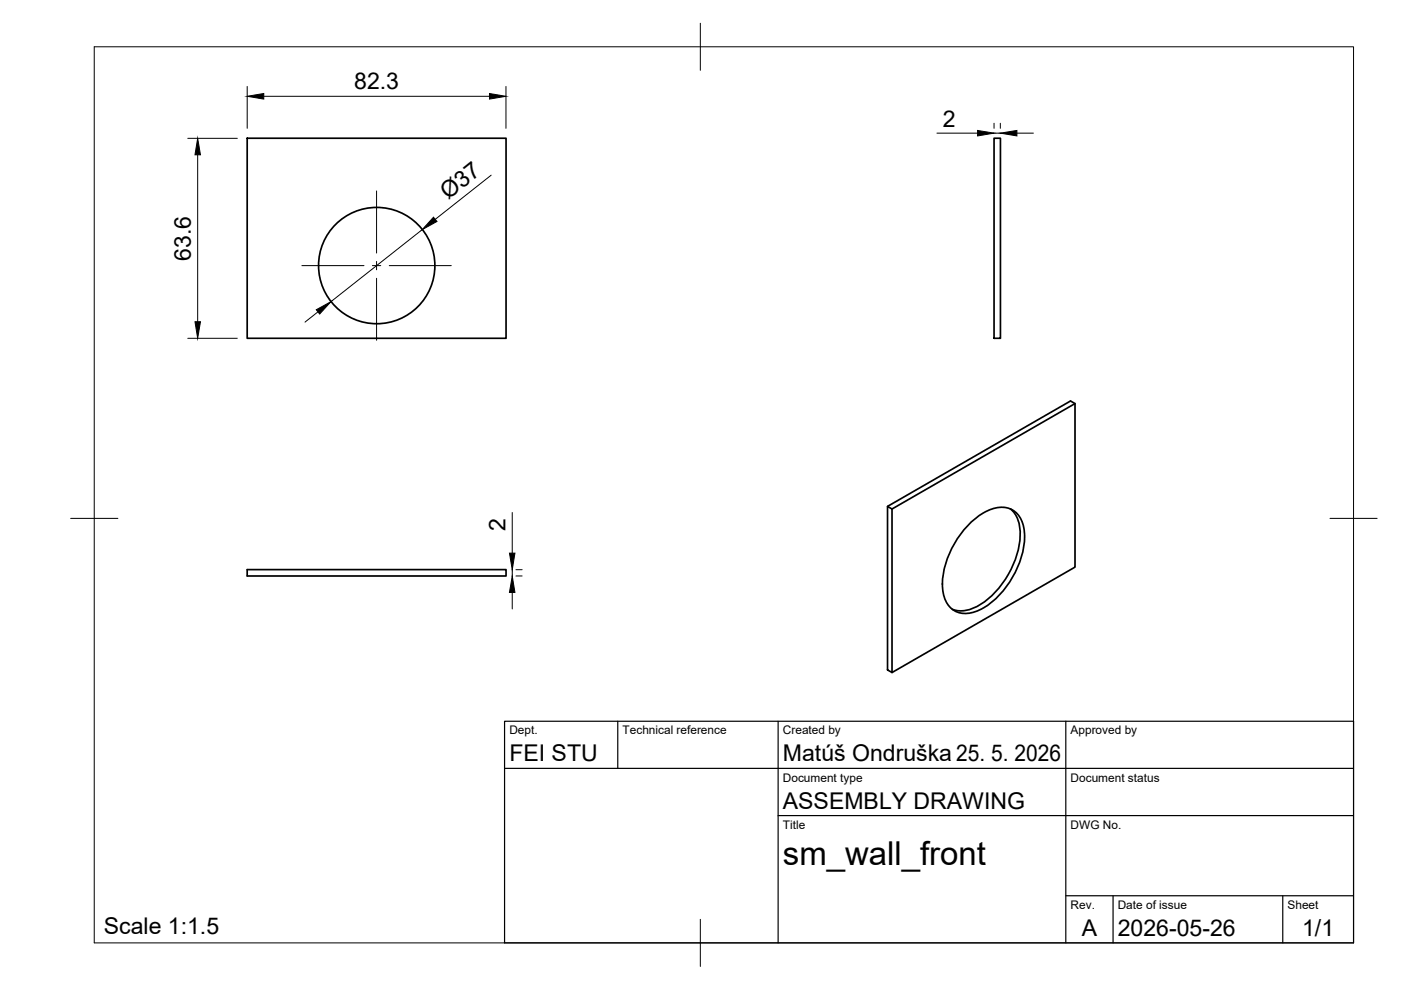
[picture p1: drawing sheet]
<svg xmlns="http://www.w3.org/2000/svg" width="297mm" height="210mm" viewBox="0 0 297 210" stroke-linecap="round" stroke-linejoin="round" font-family="sans-serif">
<!-- layer: Visible -->
<g fill="none" stroke="#000" stroke-width=".36">
<path d="M52.4 29.3h54.9v42.4h-54.9zM210.8 29.3h1.3v42.4h-1.3zM227.9 85.6l-38.8 22.3M188.2 107.4l.9 .5v34.7l-.9-.6zM188.2 107.4l38.8-22.4 .9 .6v34.6l-38.8 22.4M205.6 111a10.3 10.3 0 0 1 7.3-3.4 4.9 4.9 0 0 1 4.3 4.9 18.8 18.8 0 0 1-6.7 15 9.1 9.1 0 0 1-6.4 2.5 4.9 4.9 0 0 1-4.2-4.8 18.7 18.7 0 0 1 5.7-14.2zM214.2 107.9a6.8 6.8 0 0 1 2.1 6.3 19.4 19.4 0 0 1-8.9 14.2 6.4 6.4 0 0 1-5.5 .8M52.4 120.8h54.9v1.3h-54.9z"/>
<circle cx="79.9" cy="56.3" r="12.3"/>
</g>
<!-- layer: BORDER -->
<path d="M20 9.9h267v190h-267zM148.5 4.9v10M15 109.9h10M282 109.9h10M148.5 194.9v10" fill="none" stroke="#000" stroke-width=".21"/>
<!-- layer: TITLEBLOCK -->
<path d="M107 152.9h180v47h-180zM131 152.9v10M165 152.9v47M226 152.9v47M107 162.9h180M165 172.9h122M226 189.9h61M236 189.9v10M272 189.9v10" fill="none" stroke="#000" stroke-width=".25"/>
<!-- layer: Smart Centers -->
<path d="M64 56.3h13.2M79 56.3h1.7M79.8 40.5v13.2M79.8 55.4v1.8M79.8 59v13.2M82.5 56.3h13.2" fill="none" stroke="#000" stroke-width=".21"/>
<!-- layer: FD_Dimensions -->
<g fill="none" stroke="#000" stroke-width=".21">
<path d="M52.4 18.3v8.9M107.3 18.3v8.9M39.8 29.3h10.5M41.9 32.8v35.4M55.9 20.4h47.9M104.1 37.1l-11.8 9.4M198.6 28.2h8.7M210.8 26.1v1.1M210.8 28.2h1.3M212.1 26.1v1.1M215.6 28.2h3.5M89.5 48.7l-19.3 15.3"/>
<path d="M39.8 71.7h10.5M67.4 66.1l-2.7 2.2M108.6 108.7v8.6M108.6 120.8v1.3M108.6 125.6v3.5M109.4 122.1h1.3M109.4 120.8h1.3"/>
</g>
<path d="M52.4 20.4l3.5-.6v1.2zM103.8 19.8l3.5 .6-3.5 .6zM41.9 29.3l.6 3.5h-1.2zM207.3 27.7l3.5 .5-3.5 .6zM212.1 28.2l3.5-.5v1.1zM91.9 46.1l.7 .9-3.1 1.7zM41.3 68.2h1.2l-.6 3.5zM67.1 65.7l3.1-1.7-2.4 2.6zM108 117.3h1.2l-.6 3.5zM108.6 122.1l.6 3.5h-1.2z" fill="#000" stroke="#000" stroke-width=".21"/>
<text font-size="7" x="166" y="183.4">sm_wall_front</text>
<g font-size="4.9">
<text x="75.1" y="19">82.3</text>
<text x="199.9" y="26.8">2</text>
<text x="95" y="42.4" transform="rotate(-38 95 42.4)">Ø37</text>
<text x="40.4" y="55.3" transform="rotate(-90 40.4 55.3)">63.6</text>
<text x="107.2" y="112.5" transform="rotate(-90 107.2 112.5)">2</text>
<text x="108" y="161.4">FEI STU</text>
<text x="166" y="161.4">Matúš Ondruška 25. 5. 2026</text>
<text x="166" y="171.4">ASSEMBLY DRAWING</text>
<text x="22" y="198.1">Scale 1:1.5</text>
<text x="229.3" y="198.6">A</text>
<text x="237" y="198.4">2026-05-26</text>
<text x="276.1" y="198.6">1/1</text>
</g>
<g font-size="2.5">
<text x="108" y="155.7">Dept.</text>
<text x="132" y="155.7">Technical reference</text>
<text x="166" y="155.7">Created by</text>
<text x="227" y="155.7">Approved by</text>
<text x="166" y="165.7">Document type</text>
<text x="227" y="165.7">Document status</text>
<text x="166" y="175.7">Title</text>
<text x="227" y="175.7">DWG No.</text>
<text x="227" y="192.7">Rev.</text>
<text x="237" y="192.7">Date of issue</text>
<text x="273" y="192.7">Sheet</text>
</g>
</svg>
